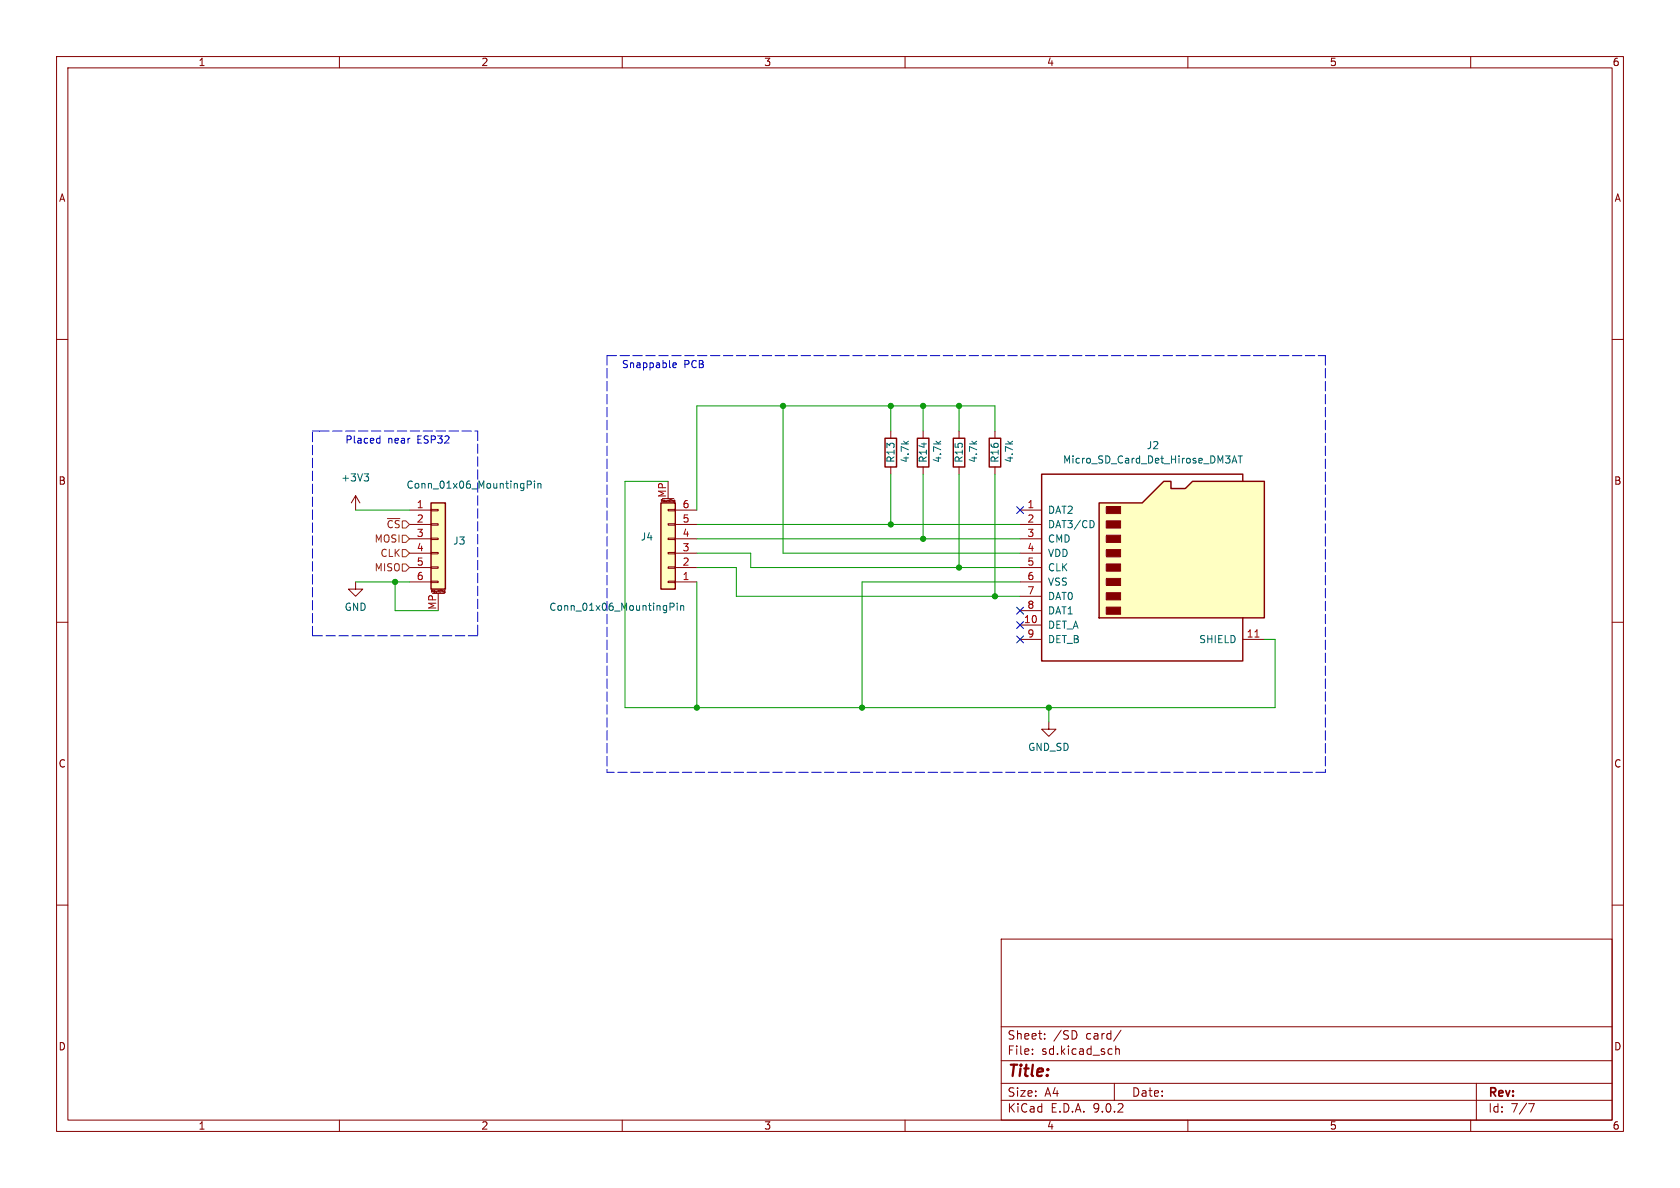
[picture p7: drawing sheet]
<svg xmlns="http://www.w3.org/2000/svg" width="297mm" height="210mm" viewBox="0 0 297 210" stroke-linecap="round" stroke-linejoin="round" font-family="sans-serif">
<g fill="none" stroke="#840000" stroke-width=".18">
<path d="M10 10h277v190h-277zM12 12h273v186h-273zM60 10v2M110 10v2M160 10v2M210 10v2M260 10v2M10 60h2M169.5 76.2v1.3M285 60h2M169.5 82.6v1.2M10 110h2"/>
<path d="M285 110h2M10 160h2M177 166h108v32h-108zM285 160h2M60 198v2M110 198v2M160 198v2M177 194.5h108M177 191.5h108M177 187.5h108M177 181.5h108M182.5 186.3v.1"/>
<path d="M182.5 185.5v.1M184.7 183.6v.1M184.7 182.8v.1M190.3 182.6v.7M197 191.5v3M197.2 184.9v1.5M197.2 185.5l.3-.1 .3 .1 .1 .9M198.2 182.1l-1.3 2M210 198v2M260 198v2M261 191.5v6.5M270.2 195.1h1l-.6 1.5"/>
</g>
<path d="M168.5 77.5h2.1v5.1h-2.1z" fill="none" stroke="#840000" stroke-width=".25"/>
<path d="M116.8 88.9h2.6v15.2h-2.6z" fill="#ffffc2"/>
<path d="M116.8 88.9h2.6v15.2h-2.6z" fill="none" stroke="#840000" stroke-width=".25"/>
<g fill="none" stroke="#840000" stroke-width=".18">
<path d="M116.9 88.7v-.4l.1 .3 .2-.3v.4M117.1 88.1h2M118.1 97.7h1.3v.2h-1.3zM118.1 95.1h1.3v.3h-1.3zM118.1 92.6h1.3v.2h-1.3zM118.1 90h1.3v.3h-1.3zM118.1 85.1v3M118.4 88.3v.3M118.6 88.3h.1M119.1 88.7v-.2l.2-.1v.3l-.2 .1M119.1 88.7h.1M119.2 88.7h.1"/>
<path d="M119.4 97.8h3.8M119.4 95.3h3.8M119.4 92.7h3.8M119.4 90.2h3.8M118.1 102.7h1.3v.3h-1.3zM118.1 100.2h1.3v.3h-1.3zM119.4 102.9h3.8M119.4 100.3h3.8"/>
</g>
<path d="M118.5 107.3l.6-.1 .1-.2-.1-.3-.6-.1v1.3M119.7 106.6v.1M119.7 107v.9M120.3 107v.9M120.3 107.2l.2-.2 .3 .1 .1 .8" fill="none" stroke="#006464" stroke-width=".18"/>
<path d="M194.3 88.9h7.6l3.8-3.8h1.3v1.3h2.5l1.3-1.3h12.7v24.1h-29.2z" fill="#ffffc2"/>
<path d="M194.3 88.9h7.6l3.8-3.8h1.3v1.3h2.5l1.3-1.3h12.7v24.1h-29.2zM219.7 85.1v-1.3h-35.6v33h35.6v-7.6" fill="none" stroke="#840000" stroke-width=".25"/>
<g fill="#840000" stroke="#840000" stroke-width=".18">
<path d="M195.6 89.5h2.5v1.3h-2.5z"/>
<path d="M195.6 92.1h2.5v1.2h-2.5z"/>
<path d="M195.6 94.6h2.5v1.3h-2.5z"/>
<path d="M195.6 97.2h2.5v1.2h-2.5z"/>
<path d="M195.6 99.7h2.5v1.3h-2.5z"/>
<path d="M195.6 102.2h2.5v1.3h-2.5z"/>
<path d="M195.6 104.8h2.5v1.2h-2.5z"/>
<path d="M195.6 107.3h2.5v1.3h-2.5z"/>
</g>
<path d="M180.3 90.2h3.8M180.3 92.7h3.8M180.3 95.3h3.8M180.3 97.8h3.8M180.3 100.3h3.8M180.3 102.9h3.8M180.3 105.4h3.8M180.3 108h3.8M180.3 110.5h3.8M180.3 113h3.8M219.7 113h3.8" fill="none" stroke="#840000" stroke-width=".18"/>
<path d="M193.2 92.1l.2 .5-.2 .6M217.8 81.9l.4-1.3 .5 1.3M217.9 81.5h.6M218.9 80.6h.7M219.3 80.6v1.3" fill="none" stroke="#006464" stroke-width=".18"/>
<path d="M221.9 112.6h.7" fill="none" stroke="#a90000" stroke-width=".18"/>
<path d="M76.2 88.9h2.5v15.2h-2.5z" fill="#ffffc2"/>
<path d="M156.5 77.5h2v5.1h-2zM162.2 77.5h2v5.1h-2zM174.9 77.5h2v5.1h-2zM76.2 88.9h2.5v15.2h-2.5z" fill="none" stroke="#840000" stroke-width=".25"/>
<g fill="none" stroke="#840000" stroke-width=".18">
<path d="M157.5 76.2v1.3M163.2 76.2v1.3M175.9 76.2v1.3M62.9 87.6l-.8 1.3M62.9 87.6l.7 1.3M62.9 87.6v2.6M72.4 90.2h3.8M72.4 92.7h3.8M72.4 95.3h3.8M72.4 97.8h3.8M76.2 90h1.3v.3h-1.3zM76.2 92.6h1.3v.2h-1.3z"/>
<path d="M76.2 95.1h1.3v.3h-1.3zM76.2 97.7h1.3v.2h-1.3zM157.5 82.6v1.2M163.2 82.6v1.2M175.9 82.6v1.2M62.9 102.9v1.2h1.2l-1.2 1.3-1.3-1.3h1.3M72.4 100.3h3.8M72.4 102.9h3.8M76.2 100.2h1.3v.3h-1.3zM76.2 102.7h1.3v.3h-1.3zM76.3 104.7v-.4l.1 .3 .1-.3v.4M76.5 104.9h2"/>
<path d="M77.5 104.9v3.1M77.8 104.3v.3M78 104.3h.1M78.5 104.7v-.2l.2-.1-.1 .4M78.5 104.8h.1M78.5 104.7h.1M78.5 104.7h.2M78.6 104.8h.1M185.4 127.6v1.3h1.3l-1.3 1.3-1.3-1.3h1.3"/>
</g>
<path d="M64.4 83.8h.8l-.5 .4M64.9 84.2l.3 .3v.3l-.3 .2M93.2 85.7l.6-.1 .1-.1v-.3l-.7-.2v1.3M94.5 85v.2M94.5 85.5v.8M95.1 85.5v.8M95.1 85.6l.2-.1h.3v.8" fill="none" stroke="#006464" stroke-width=".18"/>
<path d="M71.1 94.6h.7l.6 .7-.6 .6h-.7zM71.1 97.2h.7l.6 .6-.6 .6h-.7zM71.1 99.7h.7l.6 .6-.6 .7h-.7z" fill="none" stroke="#725600" stroke-width=".18"/>
<path d="M55.2 76.2h1.3M56.5 76.2h28M84.5 76.2v36.2M107.3 62.9v73.6M107.3 62.9h127M234.3 62.9v73.6M55.2 112.4v-36.2M84.5 112.4h-29.3M234.3 136.5h-127" fill="none" stroke="#0000c2" stroke-width=".18" stroke-dasharray="1.7 .6"/>
<g fill="none" stroke="#009600" stroke-width=".18">
<path d="M138.4 71.8v26h41.9M157.5 71.8v4.4M163.2 71.8v4.4M169.5 71.8v4.4M175.9 76.2v-4.4h-52.7v18.4M62.9 90.2h9.5M118.1 85.1h-7.6v40h114.9v-12.1h-1.9M123.2 97.8h9.5v2.5h47.6M123.2 95.3h57.1M123.2 92.7h57.1M157.5 83.8v8.9M163.2 83.8v11.5"/>
<path d="M169.5 83.8v16.5M175.9 83.8v21.6M62.9 102.9h9.5M69.8 102.9v5.1h7.7M123.2 100.3h7v5.1h50.1M123.2 102.9v22.2M180.3 102.9h-27.9v22.2M185.4 125.1v2.5"/>
</g>
<path d="M179.7 89.6l1.2 1.2M180.9 89.6l-1.2 1.2M179.7 112.4l1.2 1.2M179.7 109.9l1.2 1.2M179.7 107.3l1.2 1.3M180.9 112.4l-1.2 1.2M180.9 109.9l-1.2 1.2M180.9 107.3l-1.2 1.3" fill="none" stroke="#000084" stroke-width=".18"/>
<path d="M66.8 77.5h.4M67.2 77.1v1.2M67.2 78.3h-.4M119 64.6l.6-.2-.1-.2-.4-.1-.1 .2v.6h.5" fill="none" stroke="#0000c2" stroke-width=".18"/>
<g fill="#009600" stroke="#009600" stroke-width=".18">
<circle cx="69.8" cy="102.9" r=".46"/>
<circle cx="123.2" cy="125.1" r=".46"/>
<circle cx="169.5" cy="100.3" r=".46"/>
<circle cx="163.2" cy="95.3" r=".46"/>
<circle cx="157.5" cy="92.7" r=".46"/>
<circle cx="169.5" cy="71.8" r=".46"/>
<circle cx="163.2" cy="71.8" r=".46"/>
<circle cx="175.9" cy="105.4" r=".46"/>
<circle cx="185.4" cy="125.1" r=".46"/>
<circle cx="157.5" cy="71.8" r=".46"/>
<circle cx="138.4" cy="71.8" r=".46"/>
<circle cx="152.4" cy="125.1" r=".46"/>
</g>
<text font-size="2.8" fill="#840000" x="178" y="190.9">Title:</text>
<g font-size="2.1" fill="#840000">
<text x="178" y="184">Sheet:</text>
<text x="186.2" y="184">/SD</text>
<text x="192" y="184">card/</text>
<text x="178" y="186.7">File:</text>
<text x="184.1" y="186.7">sd.kicad_sch</text>
<text x="178" y="196.9">KiCad</text>
<text x="178" y="194.1">Size:</text>
<text x="184.7" y="194.1">A4</text>
<text x="185.7" y="196.9">E.D.A.</text>
<text x="193.3" y="196.9">9.0.2</text>
<text x="200" y="194.1">Date:</text>
<text x="263" y="194.3">Rev:</text>
<text x="263" y="196.9">Id:</text>
<text x="267.1" y="196.9">7/7</text>
</g>
<g font-size="1.8" fill="#840000">
<text x="35" y="11.9">1</text>
<text x="85" y="11.9">2</text>
<text x="135" y="11.9">3</text>
<text x="185" y="11.9">4</text>
<text x="235" y="11.9">5</text>
<text x="285" y="11.9">6</text>
<text x="10.3" y="35.9">A</text>
<text x="285.3" y="35.9">A</text>
<text x="10.3" y="85.9">B</text>
<text x="285.3" y="85.9">B</text>
<text x="10.3" y="135.9">C</text>
<text x="285.3" y="135.9">C</text>
<text x="10.3" y="185.9">D</text>
<text x="285.3" y="185.9">D</text>
<text x="35" y="199.9">1</text>
<text x="85" y="199.9">2</text>
<text x="135" y="199.9">3</text>
<text x="185" y="199.9">4</text>
<text x="235" y="199.9">5</text>
<text x="285" y="199.9">6</text>
</g>
<g font-size="1.8" fill="#0000c2">
<text x="109.9" y="65.2">Snappable</text>
<text x="120.9" y="65.2">PCB</text>
<text x="61" y="78.5">Placed</text>
<text x="68.5" y="78.5">near</text>
<text x="73.9" y="78.5">ESP32</text>
</g>
<g font-size="1.8" fill="#006464">
<text x="158.3" y="81.9" transform="rotate(-90 158.3 81.9)">R13</text>
<text x="160.9" y="81.9" transform="rotate(-90 160.9 81.9)">4.7k</text>
<text x="164.1" y="81.9" transform="rotate(-90 164.1 81.9)">R14</text>
<text x="166.6" y="81.9" transform="rotate(-90 166.6 81.9)">4.7k</text>
<text x="170.4" y="81.9" transform="rotate(-90 170.4 81.9)">R15</text>
<text x="172.9" y="81.9" transform="rotate(-90 172.9 81.9)">4.7k</text>
<text x="176.8" y="81.9" transform="rotate(-90 176.8 81.9)">R16</text>
<text x="179.3" y="81.9" transform="rotate(-90 179.3 81.9)">4.7k</text>
<text x="187.8" y="82.1">Micro_SD_Card_Det_Hirose_DM3AT</text>
<text x="202.6" y="79.6">J2</text>
<text x="60.2" y="85.3">+3V3</text>
<text x="71.8" y="86.6">Conn_01x06_MountingPin</text>
<text x="113.2" y="95.8">J4</text>
<text x="185.2" y="91">DAT2</text>
<text x="185.2" y="93.6">DAT3/CD</text>
<text x="80" y="96.5">J3</text>
<text x="185.2" y="96.1">CMD</text>
<text x="185.2" y="98.7">VDD</text>
<text x="185.2" y="101.2">CLK</text>
<text x="185.2" y="103.7">VSS</text>
<text x="185.2" y="106.3">DAT0</text>
<text x="60.8" y="108.2">GND</text>
<text x="97" y="108.2">Conn_01x06_MountingPin</text>
<text x="185.2" y="108.8">DAT1</text>
<text x="185.2" y="111.4">DET_A</text>
<text x="185.2" y="113.9">DET_B</text>
<text x="211.9" y="113.9">SHIELD</text>
<text x="181.7" y="132.9">GND_SD</text>
</g>
<g font-size="1.8" fill="#a90000">
<text x="73.6" y="89.9">1</text>
<text x="117.9" y="88.1" transform="rotate(-90 117.9 88.1)">MP</text>
<text x="120.6" y="89.9">6</text>
<text x="181.5" y="89.9">1</text>
<text x="73.6" y="92.5">2</text>
<text x="73.6" y="95">3</text>
<text x="120.6" y="95">4</text>
<text x="120.6" y="92.5">5</text>
<text x="181.5" y="92.5">2</text>
<text x="181.5" y="95">3</text>
<text x="73.6" y="97.5">4</text>
<text x="73.6" y="100.1">5</text>
<text x="120.6" y="100.1">2</text>
<text x="120.6" y="97.5">3</text>
<text x="181.5" y="97.5">4</text>
<text x="181.5" y="100.1">5</text>
<text x="73.6" y="102.6">6</text>
<text x="77.2" y="107.9" transform="rotate(-90 77.2 107.9)">MP</text>
<text x="120.6" y="102.6">1</text>
<text x="181.5" y="102.6">6</text>
<text x="181.5" y="105.2">7</text>
<text x="181.5" y="107.7">8</text>
<text x="180.9" y="110.2">10</text>
<text x="181.5" y="112.8">9</text>
<text x="220.3" y="112.8">11</text>
</g>
<g font-size="1.8" fill="#725600">
<text x="68.2" y="93.6">~{CS}</text>
<text x="66.1" y="96.1">MOSI</text>
<text x="66.1" y="101.2">MISO</text>
<text x="67.2" y="98.7">CLK</text>
</g>
<g font-size=".5" fill="#840000">
<text x="116.6" y="88.9">Mounting</text>
<text x="76" y="104.9">Mounting</text>
</g>
</svg>
